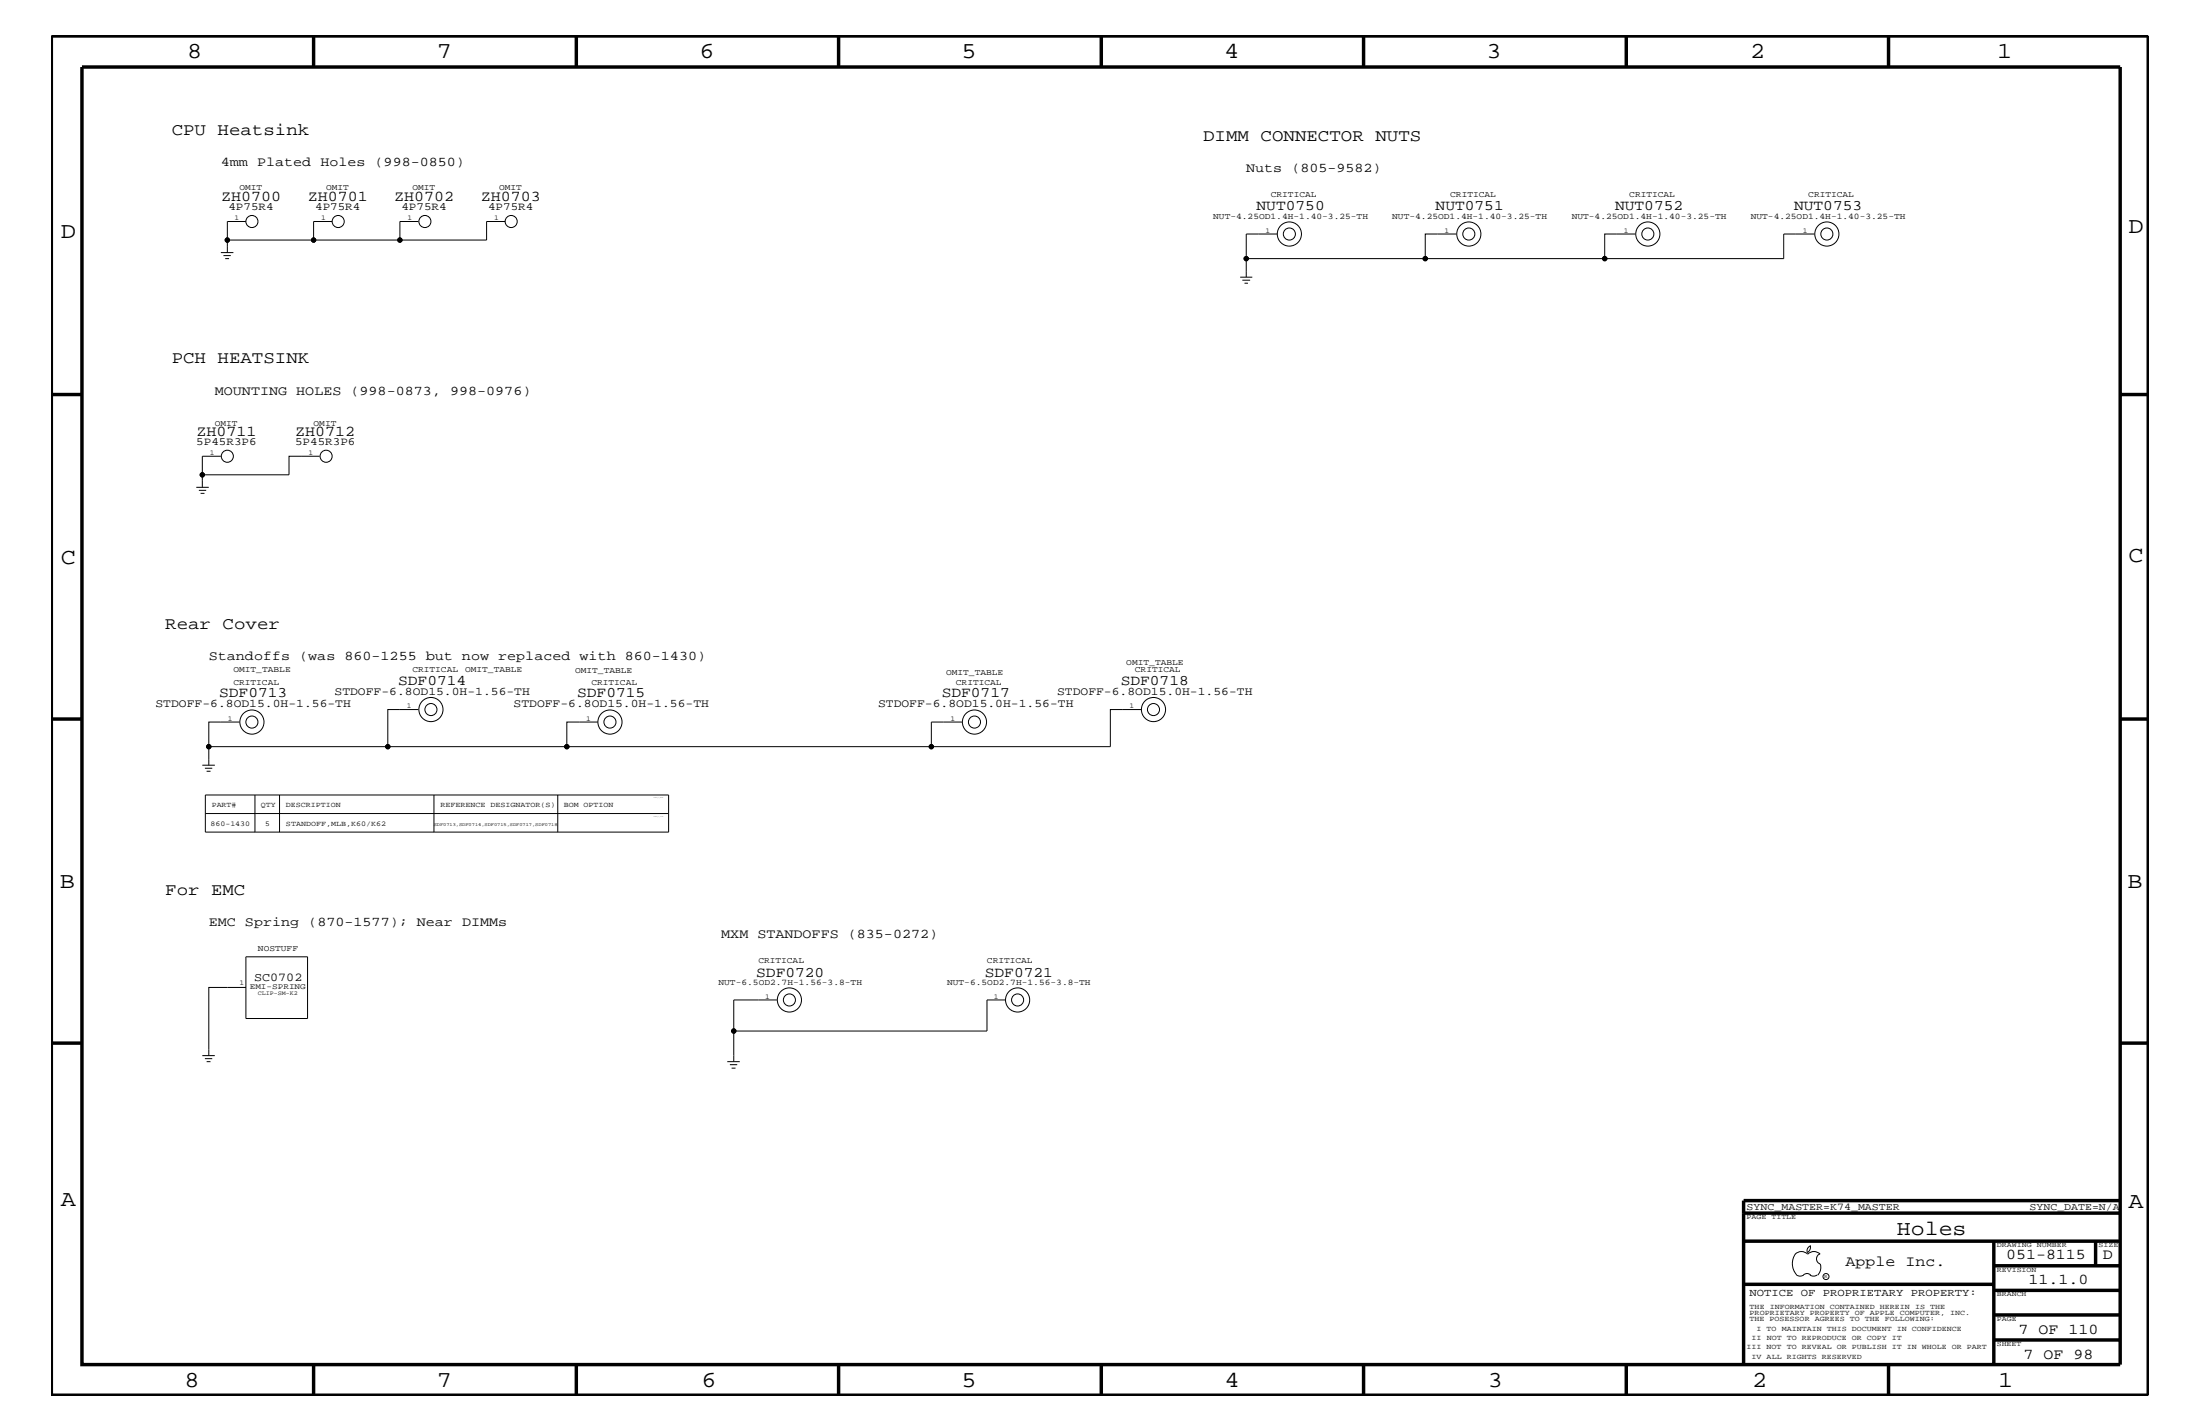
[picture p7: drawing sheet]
<svg xmlns="http://www.w3.org/2000/svg" width="432mm" height="279mm" viewBox="0 0 432 279" stroke-linecap="round" stroke-linejoin="round" font-family="sans-serif">
<g fill="none" stroke="#000" stroke-width=".2">
<path d="M43.3 49.6h2.5M43.9 50.2h1.4M44.2 50.7h.8M48.3 43.5h-3.7v6.1M65.2 43.5h-3.6v3.6M82.1 43.5h-3.6v3.6M99.1 43.5h-3.6v3.6h-50.9M243.4 54.4h2.4M243.8 55h1.6M244.3 55.6h.6M244.6 50.7v3.7M250.7 45.9h-6.1v4.8h35.1"/>
<path d="M285.8 45.9h-6.1v4.8h35.3M321 45.9h-6v4.8h35.1v-4.8h6M38.5 95.6h2.5M39 96.2h1.5M39.4 96.8h.7M43.3 89.5h-3.6v6.1M62.7 89.5h-6v3.7h-17M82.1 139.2h-6v7.3h35.2M224 139.2h-6.1v7.3h-35.1M39.7 150.1h2.5M40.2 150.7h1.5M40.3 156h90.9v7.3h-90.9z"/>
<path d="M40.3 159.6h90.9M40.6 151.3h.7M41 146.5h35.1M47 141.7h-6v8.4M50 156v7.3M54.9 156v7.3M85.2 156v7.3M109.5 156v7.3M117.3 141.7h-6v4.8h71.5M188.8 141.7h-6v4.8M48.3 187.7h12.1v12.1h-12.1zM48.3 193.7h-7.3v13.4"/>
<path d="M152.5 196.2h-8.5v6.1h49.7v-6.1h3.7M39.7 207.1h2.5M40.2 207.7h1.5M40.6 208.3h.7M142.7 208.3h2.5M143.3 208.9h1.4M143.6 209.6h.8M144 202.3v6M352.3 246.1a1.69 1.69 0 0 1 2.5 0M352.4 246a3.3 3.3 0 0 0 .2 4.1M352.6 250.2l.7 .2 .7-.2M354 250.2l.7-.3 .7 .3"/>
<path d="M354.8 246.1a1.69 1.69 0 0 1 2.4 0M355.2 250.2l.7 .2 .7-.2M355.3 244.4v.3a1.18 1.18 0 0 1-.6 1.1M355.4 244.4a.99 .99 0 0 0-.6 1.4M357.2 246a1.04 1.04 0 0 0-.7 1 1.04 1.04 0 0 0 .7 1M357.3 248l.1 .7a2.11 2.11 0 0 1-.6 1.5"/>
<circle cx="44.6" cy="47.1" r=".42"/>
<circle cx="49.4" cy="43.5" r="1.19"/>
<circle cx="61.6" cy="47.1" r=".42"/>
<circle cx="66.4" cy="43.5" r="1.19"/>
<circle cx="78.5" cy="47.1" r=".42"/>
<circle cx="83.4" cy="43.5" r="1.19"/>
<circle cx="100.3" cy="43.5" r="1.19"/>
<circle cx="244.6" cy="50.7" r=".42"/>
<circle cx="253.1" cy="45.9" r="2.37"/>
<circle cx="253.1" cy="45.9" r="1.19"/>
<circle cx="279.7" cy="50.7" r=".42"/>
<circle cx="288.3" cy="45.9" r="1.19"/>
<circle cx="288.3" cy="45.9" r="2.37"/>
<circle cx="315" cy="50.7" r=".42"/>
<circle cx="323.4" cy="45.9" r="1.19"/>
<circle cx="323.4" cy="45.9" r="2.37"/>
<circle cx="358.6" cy="45.9" r="1.19"/>
<circle cx="358.6" cy="45.9" r="2.37"/>
<circle cx="39.7" cy="93.2" r=".42"/>
<circle cx="44.6" cy="89.5" r="1.19"/>
<circle cx="64" cy="89.5" r="1.19"/>
<circle cx="84.6" cy="139.2" r="1.19"/>
<circle cx="84.6" cy="139.2" r="2.37"/>
<circle cx="226.4" cy="139.2" r="2.37"/>
<circle cx="226.4" cy="139.2" r="1.19"/>
<circle cx="41" cy="146.5" r=".42"/>
<circle cx="49.4" cy="141.7" r="1.19"/>
<circle cx="49.4" cy="141.7" r="2.37"/>
<circle cx="76.1" cy="146.5" r=".42"/>
<circle cx="111.3" cy="146.5" r=".42"/>
<circle cx="119.7" cy="141.7" r="2.37"/>
<circle cx="119.7" cy="141.7" r="1.19"/>
<circle cx="182.8" cy="146.5" r=".42"/>
<circle cx="191.3" cy="141.7" r="2.37"/>
<circle cx="191.3" cy="141.7" r="1.19"/>
<circle cx="154.9" cy="196.2" r="1.19"/>
<circle cx="154.9" cy="196.2" r="2.37"/>
<circle cx="199.7" cy="196.2" r="2.37"/>
<circle cx="199.7" cy="196.2" r="1.19"/>
<circle cx="144" cy="202.3" r=".42"/>
<circle cx="358.4" cy="250.5" r=".59"/>
</g>
<g fill="none" stroke="#000" stroke-width=".68" stroke-linecap="butt">
<path d="M10.1 7.1h411.5v266.7h-411.5zM16.1 13.2h400v254.5h-400zM61.6 7.1v6.1M113.1 7.1v6.1M164.6 7.1v6.1M216.2 7.1v6.1M267.6 7.1v6.1M319.2 7.1v6.1M370.7 7.1v6.1M10.1 77.4h6M416.1 77.4h5.5M10.1 141.1h6"/>
<path d="M416.1 141.1h5.5M10.1 204.7h6M416.1 204.7h5.5M342.2 238h73.9M416.1 235.6h-73.9v32.1M342.2 252h49.1M342.2 243.5h73.9M391.3 258h24.8M391.3 253.2h24.8M391.3 248.4h24.8M391.3 243.5v24.2M411.3 243.5v4.9"/>
<path d="M61.6 267.7v6.1M113.1 267.7v6.1M164.6 267.7v6.1M216.2 268v5.8M267.6 267.7v6.1M319.2 267.7v6.1M370.7 267.7v6.1M391.3 262.9h24.8"/>
</g>
<g fill="#000">
<circle cx="44.6" cy="47.1" r=".42"/>
<circle cx="61.6" cy="47.1" r=".42"/>
<circle cx="78.5" cy="47.1" r=".42"/>
<circle cx="244.6" cy="50.7" r=".42"/>
<circle cx="279.7" cy="50.7" r=".42"/>
<circle cx="315" cy="50.7" r=".42"/>
<circle cx="39.7" cy="93.2" r=".42"/>
<circle cx="41" cy="146.5" r=".42"/>
<circle cx="76.1" cy="146.5" r=".42"/>
<circle cx="111.3" cy="146.5" r=".42"/>
<circle cx="182.8" cy="146.5" r=".42"/>
<circle cx="144" cy="202.3" r=".42"/>
</g>
<g font-size="4.5">
<text x="36.7" y="11.5">8</text>
<text x="85.8" y="11.5">7</text>
<text x="137.3" y="11.5">6</text>
<text x="188.7" y="11.5">5</text>
<text x="240.3" y="11.5">4</text>
<text x="291.8" y="11.5">3</text>
<text x="343.5" y="11.5">2</text>
<text x="392" y="11.5">1</text>
<text x="11.9" y="46.8">D</text>
<text x="417.8" y="45.7">D</text>
<text x="11.9" y="110.6">C</text>
<text x="417.7" y="110.3">C</text>
<text x="11.8" y="174.3">B</text>
<text x="417.6" y="174.2">B</text>
<text x="11.9" y="236.7">A</text>
<text x="417.7" y="237.1">A</text>
<text x="36.2" y="272.1">8</text>
<text x="85.8" y="272.1">7</text>
<text x="137.7" y="272.1">6</text>
<text x="188.7" y="272.1">5</text>
<text x="240.4" y="272.1">4</text>
<text x="292" y="272.1">3</text>
<text x="343.9" y="272.1">2</text>
<text x="392.2" y="272.1">1</text>
</g>
<text font-size="4.1" x="372.3" y="242.3">Holes</text>
<g font-size="3.4">
<text x="33.7" y="26.5">CPU Heatsink</text>
<text x="236.1" y="27.7">DIMM CONNECTOR NUTS</text>
<text x="33.7" y="71.3">PCH HEATSINK</text>
<text x="32.4" y="123.5">Rear Cover</text>
<text x="32.4" y="175.6">For EMC</text>
</g>
<g font-size="3">
<text x="43.4" y="39.5">ZH0700</text>
<text x="60.4" y="39.5">ZH0701</text>
<text x="77.3" y="39.5">ZH0702</text>
<text x="94.4" y="39.5">ZH0703</text>
<text x="38.6" y="85.5">ZH0711</text>
<text x="58" y="85.5">ZH0712</text>
<text x="362.2" y="248.4">Apple Inc.</text>
<text x="393.7" y="247.1">051-8115</text>
<text x="398.1" y="252">11.1.0</text>
<text x="412.7" y="247.1">D</text>
<text x="396.2" y="261.6">7 OF 110</text>
<text x="397.2" y="266.6">7 OF 98</text>
</g>
<g font-size="2.9">
<text x="246.6" y="41.3">NUT0750</text>
<text x="281.8" y="41.3">NUT0751</text>
<text x="317" y="41.3">NUT0752</text>
<text x="352.1" y="41.3">NUT0753</text>
<text x="43" y="136.8">SDF0713</text>
<text x="78.1" y="134.4">SDF0714</text>
<text x="113.3" y="136.8">SDF0715</text>
<text x="184.8" y="136.8">SDF0717</text>
<text x="220" y="134.4">SDF0718</text>
<text x="148.4" y="191.6">SDF0720</text>
<text x="193.3" y="191.6">SDF0721</text>
</g>
<g font-size="2.6">
<text x="43.3" y="32.5">4mm Plated Holes (998-0850)</text>
<text x="244.6" y="33.7">Nuts (805-9582)</text>
<text x="42.2" y="77.4">MOUNTING HOLES (998-0873, 998-0976)</text>
<text x="41" y="129.6">Standoffs (was 860-1255 but now replaced with 860-1430)</text>
<text x="41" y="181.6">EMC Spring (870-1577); Near DIMMs</text>
<text x="141.6" y="184.1">MXM STANDOFFS (835-0272)</text>
</g>
<text font-size="2.4" x="49.9" y="192.6">SC0702</text>
<g font-size="2.3">
<text x="65.7" y="136.3">STDOFF-6.8OD15.0H-1.56-TH</text>
<text x="207.5" y="136.3">STDOFF-6.8OD15.0H-1.56-TH</text>
<text x="30.5" y="138.7">STDOFF-6.8OD15.0H-1.56-TH</text>
<text x="100.8" y="138.7">STDOFF-6.8OD15.0H-1.56-TH</text>
<text x="172.3" y="138.7">STDOFF-6.8OD15.0H-1.56-TH</text>
</g>
<g font-size="2.2">
<text x="44.8" y="41.3">4P75R4</text>
<text x="61.8" y="41.3">4P75R4</text>
<text x="78.8" y="41.3">4P75R4</text>
<text x="95.8" y="41.3">4P75R4</text>
<text x="38.5" y="87.3">5P45R3P6</text>
<text x="57.9" y="87.3">5P45R3P6</text>
</g>
<text font-size="2.1" x="343.4" y="254.4">NOTICE OF PROPRIETARY PROPERTY:</text>
<g font-size="2">
<text x="342.8" y="237.4">SYNC_MASTER=K74_MASTER</text>
<text x="398.4" y="237.4">SYNC_DATE=N/A</text>
</g>
<g font-size="1.7">
<text x="47" y="37.4">OMIT</text>
<text x="64" y="37.4">OMIT</text>
<text x="80.9" y="37.4">OMIT</text>
<text x="98" y="37.4">OMIT</text>
<text x="249.4" y="38.6">CRITICAL</text>
<text x="284.6" y="38.6">CRITICAL</text>
<text x="319.8" y="38.6">CRITICAL</text>
<text x="354.9" y="38.6">CRITICAL</text>
<text x="238.1" y="43">NUT-4.25OD1.4H-1.40-3.25-TH</text>
<text x="273.3" y="43">NUT-4.25OD1.4H-1.40-3.25-TH</text>
<text x="308.5" y="43">NUT-4.25OD1.4H-1.40-3.25-TH</text>
<text x="343.6" y="43">NUT-4.25OD1.4H-1.40-3.25-TH</text>
<text x="42.2" y="83.5">OMIT</text>
<text x="61.6" y="83.5">OMIT</text>
<text x="45.8" y="131.9">OMIT_TABLE</text>
<text x="80.9" y="131.9">CRITICAL</text>
<text x="91.3" y="131.9">OMIT_TABLE</text>
<text x="221.1" y="130.4">OMIT_TABLE</text>
<text x="222.8" y="131.9">CRITICAL</text>
<text x="45.8" y="134.4">CRITICAL</text>
<text x="112.9" y="132.1">OMIT_TABLE</text>
<text x="116.1" y="134.4">CRITICAL</text>
<text x="185.7" y="132.4">OMIT_TABLE</text>
<text x="187.6" y="134.4">CRITICAL</text>
<text x="50.6" y="186.5">NOSTUFF</text>
<text x="148.8" y="188.9">CRITICAL</text>
<text x="193.7" y="188.9">CRITICAL</text>
<text x="141" y="193.3">NUT-6.5OD2.7H-1.56-3.8-TH</text>
<text x="185.9" y="193.3">NUT-6.5OD2.7H-1.56-3.8-TH</text>
</g>
<text font-size="1.6" x="49" y="194">EMI-SPRING</text>
<g font-size="1.4">
<text x="46" y="43.1">1</text>
<text x="63" y="43.1">1</text>
<text x="80" y="43.1">1</text>
<text x="97" y="43.1">1</text>
<text x="248.4" y="45.7">1</text>
<text x="283.5" y="45.7">1</text>
<text x="318.7" y="45.7">1</text>
<text x="353.9" y="45.7">1</text>
<text x="41.2" y="89.2">1</text>
<text x="60.6" y="89.2">1</text>
<text x="44.7" y="141.4">1</text>
<text x="79.9" y="139">1</text>
<text x="115" y="141.4">1</text>
<text x="186.6" y="141.4">1</text>
<text x="221.7" y="139">1</text>
<text x="41.3" y="162">860-1430</text>
<text x="41.6" y="158.4">PART#</text>
<text x="51.2" y="158.4">QTY</text>
<text x="52" y="162">5</text>
<text x="56.1" y="158.4">DESCRIPTION</text>
<text x="56.1" y="162">STANDOFF,MLB,K60/K62</text>
<text x="86.4" y="158.4">REFERENCE DESIGNATOR(S)</text>
<text x="110.7" y="158.4">BOM OPTION</text>
<text x="47" y="193.3">1</text>
<text x="150.2" y="195.9">1</text>
<text x="195" y="195.9">1</text>
<text x="342.8" y="239.2">PAGE TITLE</text>
<text x="391.9" y="244.7">DRAWING NUMBER</text>
<text x="411.9" y="244.7">SIZE</text>
<text x="391.9" y="249.5">REVISION</text>
<text x="343.4" y="256.8">THE INFORMATION CONTAINED HEREIN IS THE</text>
<text x="391.9" y="254.4">BRANCH</text>
<text x="343.4" y="259.3">THE POSESSOR AGREES TO THE FOLLOWING:</text>
<text x="343.4" y="258">PROPRIETARY PROPERTY OF APPLE COMPUTER, INC.</text>
<text x="343.8" y="262.9">II NOT TO REPRODUCE OR COPY IT</text>
<text x="344.8" y="261.1">I TO MAINTAIN THIS DOCUMENT IN CONFIDENCE</text>
<text x="391.9" y="259.3">PAGE</text>
<text x="342.8" y="264.7">III NOT TO REVEAL OR PUBLISH IT IN WHOLE OR PART</text>
<text x="343.8" y="266.6">IV ALL RIGHTS RESERVED</text>
<text x="391.9" y="264.1">SHEET</text>
</g>
<text font-size="1.2" x="50.6" y="195.3">CLIP-SM-K2</text>
<text font-size="1" x="358.1" y="250.7">R</text>
<text font-size=".9" x="85.1" y="162">SDF0713,SDF0714,SDF0715,SDF0717,SDF0718</text>
</svg>
